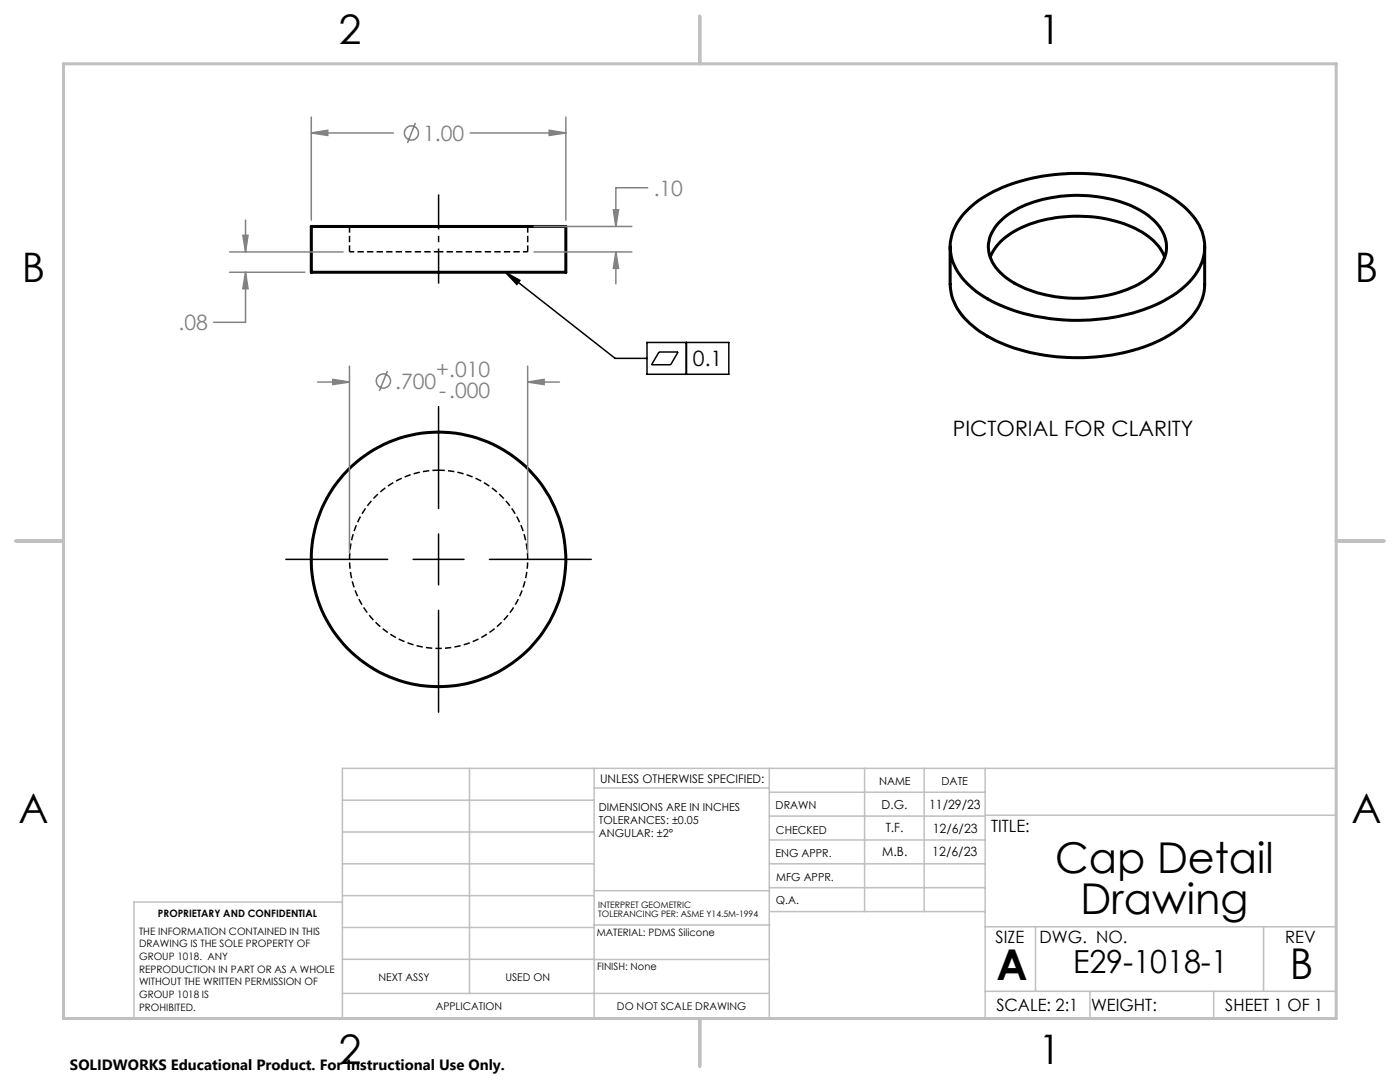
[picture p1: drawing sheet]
<svg xmlns="http://www.w3.org/2000/svg" width="279mm" height="216mm" viewBox="0 0 279 216" stroke-linecap="round" stroke-linejoin="round" font-family="sans-serif">
<g fill="none" stroke="#c0c0c0" stroke-width=".3">
<path d="M68.3 159.7h50.3M93.7 153.3v44.9M118.6 153.3v49.9M118.6 157.2h34.9M153.5 153.3v49.9M153.5 158.1h43.1M172.5 153.3v28.6M184.4 153.3v28.6M196.6 153.3v49.9M266.7 153.3h-198.4v49.9M68.3 178.7h50.3M68.3 172.4h50.3"/>
<path d="M68.3 166h50.3M68.3 180h-41.6v23.2M118.6 177.7h35M153.5 167.6h43.1M153.5 162.8h43.1M153.5 172.4h43.1M153.5 177.1h43.1M196.6 162.7h70.1M68.3 198.2h85.2M68.3 191.4l85.2 .1M68.3 185.1h50.3M118.6 184.6h35"/>
<path d="M153.6 181.9h43M196.6 197.8h70.1M196.6 184.9h70.1M206.7 184.9v12.9M217.5 197.8v5.4M242.2 197.8v5.4M252.2 184.9v12.9"/>
</g>
<path d="M12.7 12.7h254v190.5h-254zM139.7 3.2v9.5M3.1 107.9h9.6M266.7 107.9h9.5M139.7 203.2v9.6" fill="none" stroke="#c0c0c0" stroke-width=".6"/>
<path d="M69.8 50.2h17.7M87.5 50.2h17.8" fill="none" stroke="#000" stroke-width=".3" stroke-dasharray="1.3 .6" stroke-dashoffset=".3" stroke-linecap="butt"/>
<path d="M69.8 45.2v5M105.3 50.2v-5M87.5 93.8a17.8 17.8 0 0 1 15.6 26.4 17.8 17.8 0 0 1-30.6 .8 17.8 17.8 0 0 1 14.1-27.1l.9-.1" fill="none" stroke="#000" stroke-width=".3" stroke-dasharray="1.3 .6" stroke-linecap="butt"/>
<g fill="none" stroke="#000" stroke-width=".6">
<path d="M62.1 45.2h50.8v9.1h-50.8zM189.6 49.2v7.5a11 11 0 0 0 4.6 8.4 31 31 0 0 0 16.6 6.1 38.8 38.8 0 0 0 21.8-3.9 15 15 0 0 0 7.4-7.9l.3-1.2 .1-1.3v-7.7M193.3 41.7a25.8 25.8 0 0 1 12.7-6.1 40.9 40.9 0 0 1 25.4 2.4 16.5 16.5 0 0 1 8.5 8.2 9.7 9.7 0 0 1-3.1 10.6 27.9 27.9 0 0 1-14.8 6.6 39.6 39.6 0 0 1-24.9-3.8 14 14 0 0 1-7.3-8.6 9.8 9.8 0 0 1 3.5-9.3zM197.6 51.3a11.2 11.2 0 0 1 6.4-6 28.6 28.6 0 0 1 22.6 .3 11 11 0 0 1 5.8 5.7M199.7 44a20.5 20.5 0 0 1 11.9-4.8 26.8 26.8 0 0 1 17 3.4 8.2 8.2 0 0 1 4.2 7 9 9 0 0 1-5 6.8 27.7 27.7 0 0 1-25.3 .1 9.1 9.1 0 0 1-5.2-6.8 6.9 6.9 0 0 1 2.4-5.7z"/>
<circle cx="87.5" cy="111.6" r="25.4"/>
</g>
<g fill="none" stroke="#808080" stroke-width=".3">
<path d="M62.1 26.5l3.3-.5v1zM62.1 23.4v20.5M62.1 26.5h16.4M82.9 24.5l-1.6 4M93.8 26.5h19.1M109.6 26l3.3 .5-3.3 .5zM112.9 23.4v20.5M129.3 37.5h-6.4v7.7M45.8 50.3h22.7M45.8 54.3h15.1M48.5 47h1l-.5 3.3zM49 54.3l.5 3.3h-1z"/>
<path d="M49 54.3v10h-6.3M49 43.9v6.4M106.6 50.3h19.5M106.6 45.2h19.5M122.4 41.9h1l-.5 3.3zM122.9 50.3l.5 3.3h-1zM122.9 50.3v6.3M63.4 76.2h6.3M66.4 75.7l3.3 .5-3.3 .5zM69.7 73.1v37.2M77.3 74l-1.6 4M105.3 76.2l3.3-.5v1z"/>
<path d="M105.3 73.1v37.2M105.3 76.2h6.4"/>
<circle cx="82.1" cy="26.5" r="1.41"/>
<circle cx="76.5" cy="76" r="1.41"/>
</g>
<path d="M100.9 54.3l2.9 1.7-.6 .8zM100.9 54.3l21.9 17.2h6.3M129.1 68.3h16.4v6.4h-16.4zM131.5 70.2h3.8l-1.5 2.6h-3.8zM137 68.3v6.4M87.5 81.1v20.4M57 111.6h20.4M82.4 111.6h10.2M87.5 106.5v10.2M97.7 111.6h20.3M87.5 121.8v20.3" fill="none" stroke="#000" stroke-width=".3"/>
<path d="M87.5 56.6v-17.8" fill="none" stroke="#000" stroke-width=".3" stroke-dasharray="15.2 1.3 1.3 1.3" stroke-dashoffset="8.3" stroke-linecap="butt"/>
<path d="M100.9 54.3l2.9 1.7-.6 .8z" fill="#000"/>
<path d="M109.6 26l3.3 .5-3.3 .5zM62.1 26.5l3.3-.5v1zM122.9 50.3l.5 3.3h-1zM122.4 41.9h1l-.5 3.3zM48.5 47h1l-.5 3.3zM49 54.3l.5 3.3h-1zM66.4 75.7l3.3 .5-3.3 .5zM105.3 76.2l3.3-.5v1z" fill="#808080"/>
<g font-size="8.5">
<text x="210.6" y="174.2">Cap Detail</text>
<text x="215.6" y="182.3">Drawing</text>
<text x="198.9" y="195.5">A</text>
<text x="257.4" y="195.4">B</text>
</g>
<g font-size="8.1">
<text x="67.6" y="8.9">2</text>
<text x="207.3" y="8.9">1</text>
<text x="4.4" y="56.2">B</text>
<text x="270.4" y="56.2">B</text>
<text x="3.7" y="164.1">A</text>
<text x="269.7" y="164.1">A</text>
<text x="67.6" y="212.4">2</text>
<text x="207.3" y="212.4">1</text>
</g>
<text font-size="6.3" x="214.1" y="194.1">E29-1018-1</text>
<g font-size="4.2" fill="#808080">
<text x="84.5" y="28.1">1.00</text>
<text x="130.5" y="39">.10</text>
<text x="35.6" y="65.9">.08</text>
<text x="78.9" y="77.6">.700</text>
<text x="87.1" y="75.3">+.010</text>
<text x="87.7" y="79.4">-.000</text>
</g>
<g font-size="4.2">
<text x="138.3" y="73.1">0.1</text>
<text x="190.2" y="86.9">PICTORIAL FOR CLARITY</text>
</g>
<g font-size="3.4">
<text x="197.8" y="166">TITLE:</text>
<text x="198.7" y="188.1">SIZE</text>
<text x="207.5" y="188.1">DWG. NO.</text>
<text x="256.5" y="188.2">REV</text>
<text x="198.8" y="201.7">SCALE: 2:1</text>
<text x="217.7" y="201.8">WEIGHT:</text>
<text x="244.5" y="201.7">SHEET 1 OF 1</text>
</g>
<text font-size="3" x="14" y="213.5">SOLIDWORKS Educational Product. For Instructional Use Only.</text>
<g font-size="2.5">
<text x="176" y="161.5">D.G.</text>
<text x="185.4" y="161.4">11/29/23</text>
<text x="176.8" y="166.1">T.F.</text>
<text x="186.1" y="166.2">12/6/23</text>
<text x="176.1" y="170.9">M.B.</text>
<text x="186.1" y="170.8">12/6/23</text>
</g>
<text font-size="2.4" x="119.8" y="156.2">UNLESS OTHERWISE SPECIFIED:</text>
<g font-size="2.2">
<text x="119.5" y="161.8">DIMENSIONS ARE IN INCHES</text>
<text x="154.8" y="161.4">DRAWN</text>
<text x="175.4" y="156.6">NAME</text>
<text x="187.9" y="156.7">DATE</text>
<text x="119.5" y="164.4">TOLERANCES: ±0.05</text>
<text x="119.5" y="167.1">ANGULAR: ±2°</text>
<text x="154.9" y="166.3">CHECKED</text>
<text x="154.8" y="171">ENG APPR.</text>
<text x="154.9" y="175.7">MFG APPR.</text>
<text x="154.9" y="180.4">Q.A.</text>
</g>
<g font-size="2.1">
<text x="75.5" y="195.7">NEXT ASSY</text>
<text x="100.9" y="195.7">USED ON</text>
<text x="86.9" y="201.5">APPLICATION</text>
<text x="123.1" y="201.6">DO NOT SCALE DRAWING</text>
</g>
<g font-size="2">
<text x="31.5" y="182.9">PROPRIETARY AND CONFIDENTIAL</text>
<text x="27.8" y="186.5">THE INFORMATION CONTAINED IN THIS</text>
<text x="27.8" y="189">DRAWING IS THE SOLE PROPERTY OF</text>
<text x="27.8" y="191.6">GROUP 1018. ANY</text>
<text x="119.1" y="186.7">MATERIAL: PDMS Silicone</text>
<text x="27.8" y="194.1">REPRODUCTION IN PART OR AS A WHOLE</text>
<text x="27.8" y="196.6">WITHOUT THE WRITTEN PERMISSION OF</text>
<text x="119.1" y="193.5">FINISH: None</text>
<text x="27.8" y="199.1">GROUP 1018 IS</text>
<text x="27.8" y="201.7">PROHIBITED.</text>
</g>
<g font-size="1.8">
<text x="119.4" y="181.2">INTERPRET GEOMETRIC</text>
<text x="119.4" y="183">TOLERANCING PER: ASME Y14.5M-1994</text>
</g>
</svg>
